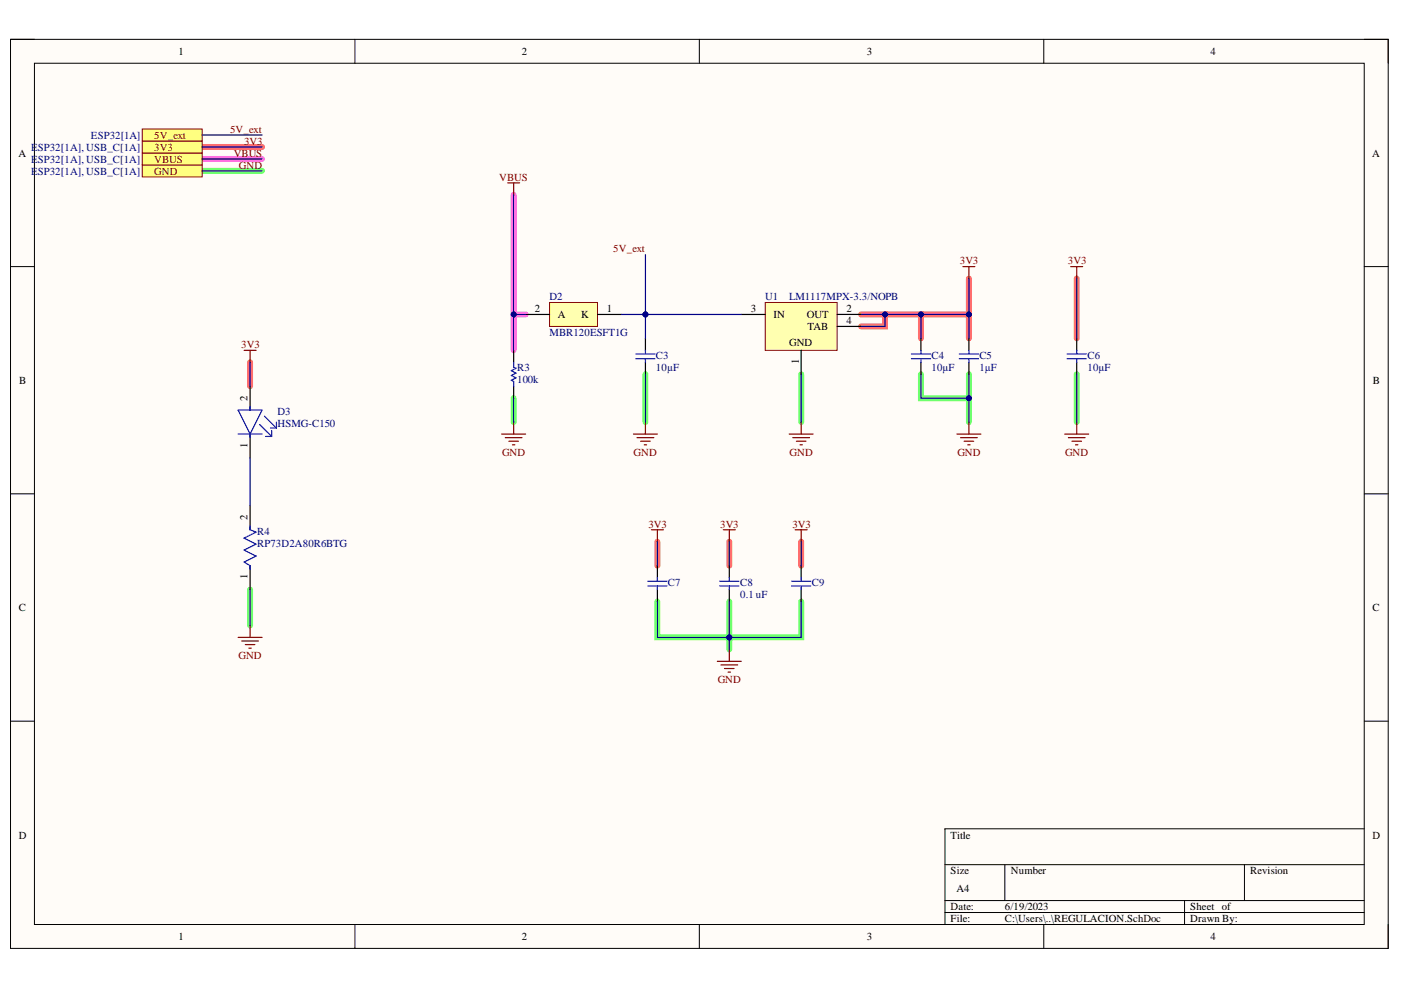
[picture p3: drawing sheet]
<svg xmlns="http://www.w3.org/2000/svg" width="297mm" height="210mm" viewBox="0 0 297 210" stroke-linecap="round" stroke-linejoin="round" font-family="sans-serif">
<path d="M2.2 8.3h292.1v192.8h-292.1z" fill-rule="evenodd" fill="#fffcf8"/>
<path d="M2.2 8.3h292.1v192.8h-292.1z" fill="none" stroke="#000" stroke-width=".21"/>
<path d="M7.3 13.4h281.9v182.6h-281.9z" fill-rule="evenodd" fill="#fffcf8"/>
<g fill="none" stroke="#000" stroke-width=".21">
<path d="M2.2 8.3h5.1M7.3 13.4h281.9v182.6h-281.9zM75.2 8.3v5.1M148.3 8.3v5.1M221.3 8.3v5.1M289.2 8.3h5.1v5.1M2.2 56.5h5.1M289.2 56.5h5.1M2.2 104.7h5.1M289.2 104.7h5.1M2.2 152.9h5.1M289.2 152.9h5.1"/>
<path d="M289.2 175.7h-88.9v20.3M75.2 196v5.1M148.3 196v5.1M200.3 183.3h88.9M200.3 190.9h88.9M200.3 193.5h88.9M213 183.3v7.6M221.3 196v5.1M251.1 190.9v5.1M263.8 183.3v7.6M294.3 196v5.1"/>
</g>
<path d="M42.9 36.2h12.7M136.8 79.4v10.1M169.9 79.4v10.1M195.3 79.4v5h10.1v5.1M205.4 79.4v5M228.3 79.4v10.1M108.9 84.4v5.1M53 125v7.6M139.4 127.5v7.6h15.2v2.6M154.6 127.5v7.6h15.3v-7.6" fill="none" stroke="#6eff6e" stroke-width="1.3"/>
<path d="M42.9 33.7h12.7M108.9 41.3v25.4h2.5M108.9 66.7v7.6" fill="none" stroke="#ff6eff" stroke-width="1.3"/>
<path d="M42.9 31.2h12.7M205.4 59.1v7.6M228.3 59.1v12.6M53 76.8v5.1M182.6 66.7h5v2.5h-5M187.6 66.7h7.7v5M195.3 66.7h10.1v5M139.4 114.9v5M154.6 114.9v5M169.9 114.9v5" fill="none" stroke="#ff6e6e" stroke-width="1.3"/>
<path d="M30.2 35h12.7v2.5h-12.7z" fill-rule="evenodd" fill="#ffff80"/>
<path d="M30.2 35h12.7v2.5h-12.7z" fill="none" stroke="#800000" stroke-width=".21"/>
<path d="M30.2 32.4h12.7v2.6h-12.7z" fill-rule="evenodd" fill="#ffff80"/>
<path d="M30.2 32.4h12.7v2.6h-12.7z" fill="none" stroke="#800000" stroke-width=".21"/>
<path d="M30.2 29.9h12.7v2.5h-12.7z" fill-rule="evenodd" fill="#ffff80"/>
<path d="M30.2 29.9h12.7v2.5h-12.7z" fill="none" stroke="#800000" stroke-width=".21"/>
<path d="M53 81.9v5.1M53 92v5.1M53 107.2v5.1M53 119.9v5.1M139.4 119.9v2.6M154.6 119.9v2.6M169.9 119.9v2.6M139.4 125v2.5M154.6 125v2.5M169.9 125v2.5" fill="none" stroke="#000" stroke-width=".25"/>
<g fill="none" stroke="#00f" stroke-width=".25">
<path d="M50.5 87h5.1l-2.6 5zM50.5 92h5.1M53 86.2v.8M53 92v.8M55.1 90l2.5 2.5M56.1 88.2l2.5 2.6M56.3 92.5h1.3M57.3 90.8h1.3M57.6 91.3v1.2M58.6 89.5v1.3M53 111.6v.7l1.3 .5-2.5 1.3 2.5 1.3-2.5 1.2 2.5 1.3-2.5 1.3 1.2 .7v.8M137.4 123.2h4"/>
<path d="M137.4 124.2h4M139.4 122.5v.7M139.4 124.2v.8M152.6 123.2h4.1M152.6 124.2h4.1M154.6 122.5v.7M154.6 124.2v.8M167.8 123.2h4.1M167.8 124.2h4.1M169.9 122.5v.7M169.9 124.2v.8"/>
</g>
<path d="M51.8 74.3h2.5M53 74.3v2.5M50.5 135.1h5.1M51.2 135.9h3.6M52 136.7h2M52.8 137.4h.5M53 132.6v2.5M154.6 137.7v2.5M152.1 140.2h5.1M152.8 141h3.6M153.6 141.7h2M154.4 142.5h.5" fill="none" stroke="#800000" stroke-width=".25"/>
<path d="M162.2 64.1h15.3v10.2h-15.3z" fill-rule="evenodd" fill="#ffffb0"/>
<path d="M162.2 64.1h15.3v10.2h-15.3z" fill="none" stroke="#800000" stroke-width=".21"/>
<path d="M157.2 66.7h5M169.9 74.3v5.1M177.5 66.7h5.1M177.5 69.2h5.1M205.4 71.7v2.6M205.4 76.8v2.6M228.3 71.7v2.6M228.3 76.8v2.6" fill="none" stroke="#000" stroke-width=".25"/>
<path d="M203.4 75h4.1M203.4 76.1h4.1M205.4 74.3v.7M205.4 76.1v.7M226.3 75h4M226.3 76.1h4M228.3 74.3v.7M228.3 76.1v.7" fill="none" stroke="#00f" stroke-width=".25"/>
<g fill="none" stroke="#800000" stroke-width=".25">
<path d="M107.6 38.8h2.6M108.9 38.8v2.5M204.2 56.5h2.5M205.4 56.5v2.6M227 56.5h2.6M228.3 56.5v2.6M134.3 92h5.1M135.1 92.8h3.5M135.8 93.6h2.1M136.6 94.3h.5M136.8 89.5v2.5M167.3 92h5.1"/>
<path d="M168.1 92.8h3.5M168.8 93.6h2.1M169.6 94.3h.5M169.9 89.5v2.5M202.9 92h5.1M203.7 92.8h3.5M204.4 93.6h2M205.2 94.3h.5M205.4 89.5v2.5M225.7 92h5.1M226.5 92.8h3.6M227.3 93.6h2"/>
<path d="M228 94.3h.5M228.3 89.5v2.5"/>
</g>
<path d="M116.5 64.1h10.2v5.1h-10.2z" fill-rule="evenodd" fill="#ffffb0"/>
<path d="M116.5 64.1h10.2v5.1h-10.2z" fill="none" stroke="#800000" stroke-width=".21"/>
<path d="M108.9 74.3v2.5M111.4 66.7h5.1M126.7 66.7h5.1M136.8 71.7v2.6M136.8 76.8v2.6M195.3 71.7v2.6M195.3 76.8v2.6M108.9 81.9v2.5" fill="none" stroke="#000" stroke-width=".25"/>
<path d="M108.9 76.8v1l.5 .3-1 .5 1 .5-1 .5 1 .5-1 .5 .5 .3v1M134.8 75h4.1M134.8 76.1h4.1M136.8 74.3v.7M136.8 76.1v.7M193.2 75h4.1M193.2 76.1h4.1M195.3 74.3v.7M195.3 76.1v.7" fill="none" stroke="#00f" stroke-width=".25"/>
<path d="M106.4 92h5M107.1 92.8h3.6M107.9 93.6h2M108.6 94.3h.6M108.9 89.5v2.5M138.1 112.3h2.6M139.4 112.3v2.6M153.4 112.3h2.5M154.6 112.3v2.6M168.6 112.3h2.5M169.9 112.3v2.6" fill="none" stroke="#800000" stroke-width=".25"/>
<path d="M42.9 36.2h12.7M42.9 33.7h12.7M42.9 31.2h12.7M139.4 127.5v7.6h15.2v2.6" fill="none" stroke="#000080" stroke-width=".25"/>
<circle cx="154.6" cy="135.1" r=".51" fill="#000080"/>
<circle cx="154.6" cy="135.1" r=".51" fill="none" stroke="#000080" stroke-width=".21"/>
<path d="M154.6 127.5v7.6" fill="none" stroke="#000080" stroke-width=".25"/>
<circle cx="154.6" cy="135.1" r=".51" fill="#000080"/>
<circle cx="154.6" cy="135.1" r=".51" fill="none" stroke="#000080" stroke-width=".21"/>
<path d="M169.9 127.5v7.6h-15.3" fill="none" stroke="#000080" stroke-width=".25"/>
<circle cx="154.6" cy="135.1" r=".51" fill="#000080"/>
<circle cx="154.6" cy="135.1" r=".51" fill="none" stroke="#000080" stroke-width=".21"/>
<path d="M53 76.8v5.1M182.6 66.7h5v2.5h-5M53 97.1v10.1M139.4 114.9v5M154.6 114.9v5M169.9 114.9v5M53 125v7.6" fill="none" stroke="#000080" stroke-width=".25"/>
<circle cx="187.6" cy="66.7" r=".51" fill="#000080"/>
<circle cx="187.6" cy="66.7" r=".51" fill="none" stroke="#000080" stroke-width=".21"/>
<path d="M187.6 66.7h7.7v5" fill="none" stroke="#000080" stroke-width=".25"/>
<circle cx="195.3" cy="66.7" r=".51" fill="#000080"/>
<circle cx="195.3" cy="66.7" r=".51" fill="none" stroke="#000080" stroke-width=".21"/>
<circle cx="187.6" cy="66.7" r=".51" fill="#000080"/>
<circle cx="187.6" cy="66.7" r=".51" fill="none" stroke="#000080" stroke-width=".21"/>
<path d="M195.3 66.7h10.1v5" fill="none" stroke="#000080" stroke-width=".25"/>
<circle cx="205.4" cy="66.7" r=".51" fill="#000080"/>
<circle cx="205.4" cy="66.7" r=".51" fill="none" stroke="#000080" stroke-width=".21"/>
<circle cx="195.3" cy="66.7" r=".51" fill="#000080"/>
<circle cx="195.3" cy="66.7" r=".51" fill="none" stroke="#000080" stroke-width=".21"/>
<path d="M136.8 79.4v10.1M169.9 79.4v10.1M195.3 79.4v5h10.1v5.1" fill="none" stroke="#000080" stroke-width=".25"/>
<circle cx="205.4" cy="84.4" r=".51" fill="#000080"/>
<circle cx="205.4" cy="84.4" r=".51" fill="none" stroke="#000080" stroke-width=".21"/>
<path d="M205.4 79.4v5" fill="none" stroke="#000080" stroke-width=".25"/>
<circle cx="205.4" cy="84.4" r=".51" fill="#000080"/>
<circle cx="205.4" cy="84.4" r=".51" fill="none" stroke="#000080" stroke-width=".21"/>
<path d="M205.4 59.1v7.6" fill="none" stroke="#000080" stroke-width=".25"/>
<circle cx="205.4" cy="66.7" r=".51" fill="#000080"/>
<circle cx="205.4" cy="66.7" r=".51" fill="none" stroke="#000080" stroke-width=".21"/>
<path d="M228.3 59.1v12.6M108.9 66.7v7.6M228.3 79.4v10.1" fill="none" stroke="#000080" stroke-width=".25"/>
<circle cx="108.9" cy="66.7" r=".51" fill="#000080"/>
<circle cx="108.9" cy="66.7" r=".51" fill="none" stroke="#000080" stroke-width=".21"/>
<path d="M108.9 41.3v25.4h2.5M108.9 84.4v5.1" fill="none" stroke="#000080" stroke-width=".25"/>
<circle cx="108.9" cy="66.7" r=".51" fill="#000080"/>
<circle cx="108.9" cy="66.7" r=".51" fill="none" stroke="#000080" stroke-width=".21"/>
<path d="M30.2 27.4h12.7v2.5h-12.7z" fill-rule="evenodd" fill="#ffff80"/>
<path d="M30.2 27.4h12.7v2.5h-12.7z" fill="none" stroke="#800000" stroke-width=".21"/>
<path d="M42.9 28.6h12.7M131.8 66.7h25.4" fill="none" stroke="#000080" stroke-width=".25"/>
<circle cx="136.8" cy="66.7" r=".51" fill="#000080"/>
<circle cx="136.8" cy="66.7" r=".51" fill="none" stroke="#000080" stroke-width=".21"/>
<path d="M136.8 66.7v5" fill="none" stroke="#000080" stroke-width=".25"/>
<circle cx="136.8" cy="66.7" r=".51" fill="#000080"/>
<circle cx="136.8" cy="66.7" r=".51" fill="none" stroke="#000080" stroke-width=".21"/>
<path d="M136.8 54v12.7" fill="none" stroke="#000080" stroke-width=".25"/>
<circle cx="136.8" cy="66.7" r=".51" fill="#000080"/>
<circle cx="136.8" cy="66.7" r=".51" fill="none" stroke="#000080" stroke-width=".21"/>
<g font-size="2.3">
<text x="37.9" y="11.6">1</text>
<text x="110.7" y="11.6">2</text>
<text x="183.8" y="11.6">3</text>
<text x="256.7" y="11.6">4</text>
<text x="3.9" y="33.3">A</text>
<text x="290.9" y="33.3">A</text>
<text x="113.4" y="66.2">2</text>
<text x="118.3" y="67.4">A</text>
<text x="123.2" y="67.4">K</text>
<text x="128.7" y="66.2">1</text>
<text x="159.2" y="66.2">3</text>
<text x="164" y="67.4">IN</text>
<text x="171" y="67.4">OUT</text>
<text x="171.2" y="70">TAB</text>
<text x="179.5" y="66.2">2</text>
<text x="179.5" y="68.7">4</text>
<text x="167.3" y="73.3">GND</text>
<text x="169.3" y="77.2" transform="rotate(-90 169.3 77.2)">1</text>
<text x="4.1" y="81.4">B</text>
<text x="291.1" y="81.4">B</text>
<text x="52.5" y="84.9" transform="rotate(-90 52.5 84.9)">2</text>
<text x="52.5" y="94.9" transform="rotate(-90 52.5 94.9)">1</text>
<text x="52.5" y="110.2" transform="rotate(-90 52.5 110.2)">2</text>
<text x="52.5" y="122.8" transform="rotate(-90 52.5 122.8)">1</text>
<text x="4" y="129.6">C</text>
<text x="291" y="129.6">C</text>
<text x="4" y="177.8">D</text>
<text x="201.6" y="177.8">Title</text>
<text x="291" y="177.8">D</text>
<text x="201.6" y="185.4">Size</text>
<text x="214.3" y="185.4">Number</text>
<text x="265.1" y="185.4">Revision</text>
<text x="202.8" y="189.2">A4</text>
<text x="201.6" y="193">Date:</text>
<text x="201.6" y="195.5">File:</text>
<text x="213.1" y="193">6/19/2023</text>
<text x="213.1" y="195.5">C:\Users\..\REGULACION.SchDoc</text>
<text x="252.4" y="193">Sheet of</text>
<text x="252.4" y="195.5">Drawn By:</text>
<text x="37.9" y="199.3">1</text>
<text x="110.7" y="199.3">2</text>
<text x="183.8" y="199.3">3</text>
<text x="256.7" y="199.3">4</text>
</g>
<g font-size="2.3" fill="#000080">
<text x="19.3" y="29.5">ESP32[1A]</text>
<text x="6.6" y="34.5">E</text>
<text x="6.6" y="32">E</text>
<text x="8" y="34.5">SP32[1A], USB_C[1A]</text>
<text x="8" y="32">SP32[1A], USB_C[1A]</text>
<text x="6.6" y="37.1">E</text>
<text x="8" y="37.1">SP32[1A], USB_C[1A]</text>
<text x="116.5" y="63.6">D2</text>
<text x="162.2" y="63.6">U1</text>
<text x="167.3" y="63.6">LM1117MPX-3.3/NOPB</text>
<text x="116.5" y="71.2">MBR120ESFT1G</text>
<text x="139.1" y="76.1">C3</text>
<text x="197.5" y="76.1">C4</text>
<text x="207.6" y="76.1">C5</text>
<text x="230.6" y="76.1">C6</text>
<text x="109.7" y="78.6">R3</text>
<text x="109.7" y="81.1">100k</text>
<text x="139.1" y="78.6">10µF</text>
<text x="197.5" y="78.6">10µF</text>
<text x="207.6" y="78.6">1µF</text>
<text x="230.6" y="78.6">10µF</text>
<text x="58.8" y="88">D3</text>
<text x="58.8" y="90.6">HSMG-C150</text>
<text x="54.5" y="113.4">R4</text>
<text x="54.5" y="115.9">RP73D2A80R6BTG</text>
<text x="141.6" y="124.3">C7</text>
<text x="156.9" y="124.3">C8</text>
<text x="172.1" y="124.3">C9</text>
<text x="156.9" y="126.8">0.1 uF</text>
</g>
<g font-size="2.3" fill="#800000">
<text x="32.7" y="29.5">5V_ext</text>
<text x="48.8" y="28.1">5V_ext</text>
<text x="32.7" y="34.5">VBUS</text>
<text x="32.7" y="32">3V3</text>
<text x="49.5" y="33.3">VBUS</text>
<text x="50.6" y="35.8">GND</text>
<text x="51.7" y="30.7">3V3</text>
<text x="32.7" y="37.1">GND</text>
<text x="105.9" y="38.3">VBUS</text>
<text x="130" y="53.5">5V_ext</text>
<text x="203.5" y="56.1">3V3</text>
<text x="226.4" y="56.1">3V3</text>
<text x="51.2" y="73.8">3V3</text>
<text x="106.4" y="96.7">GND</text>
<text x="134.3" y="96.7">GND</text>
<text x="167.4" y="96.7">GND</text>
<text x="203" y="96.7">GND</text>
<text x="225.8" y="96.7">GND</text>
<text x="137.5" y="111.9">3V3</text>
<text x="152.7" y="111.9">3V3</text>
<text x="168" y="111.9">3V3</text>
<text x="50.6" y="139.7">GND</text>
<text x="152.2" y="144.8">GND</text>
</g>
</svg>
